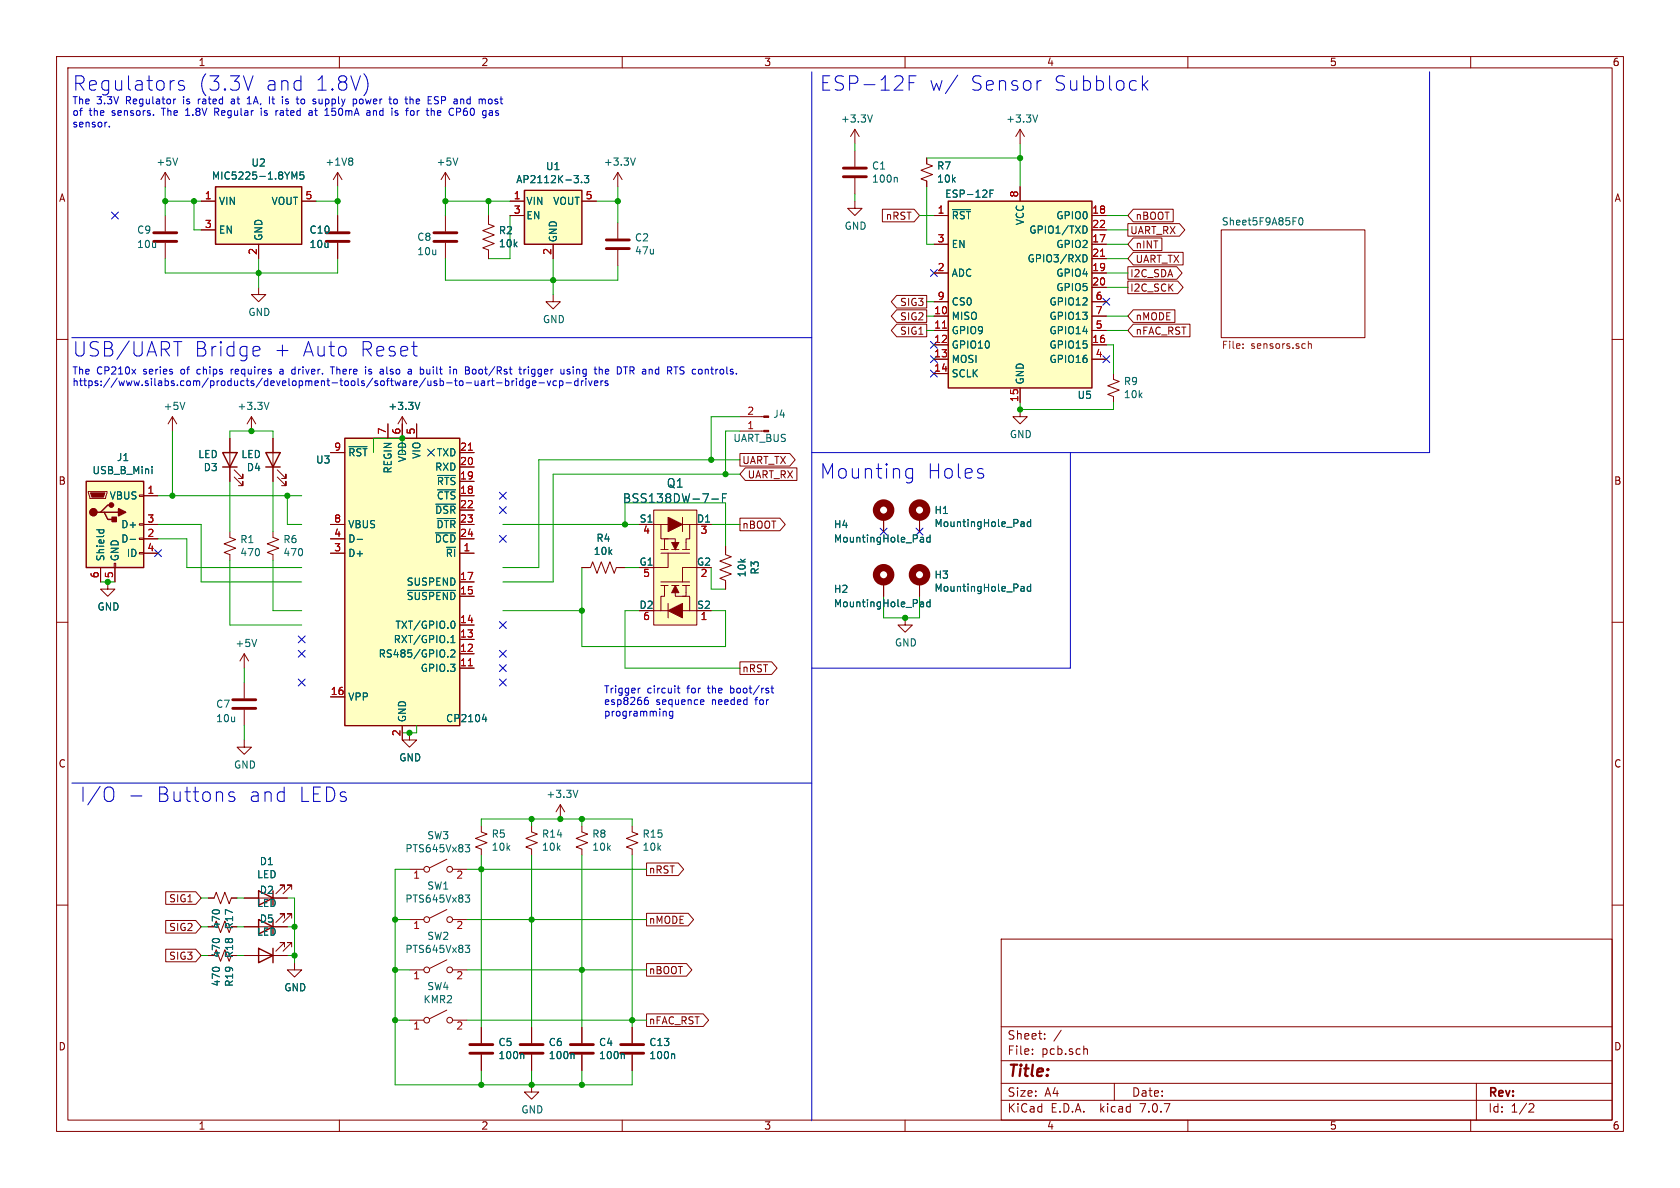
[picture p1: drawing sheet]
EESchema Schematic File Version 4
EELAYER 30 0
EELAYER END
$Descr A4 11693 8268
encoding utf-8
Sheet 1 2
Title ""
Date ""
Rev ""
Comp ""
Comment1 ""
Comment2 ""
Comment3 ""
Comment4 ""
$EndDescr
$Comp
L power:+5V #PWR0112
U 1 1
P 3100 1300
F 0 "#PWR0112" H 3100 1150 50  0001 C CNN
F 1 "+5V" H 3115 1473 50  0000 C CNN
F 2 "" H 3100 1300 50  0001 C CNN
F 3 "" H 3100 1300 50  0001 C CNN
	1    3100 1300
	1    0    0    -1  
$EndComp
Wire Notes Line
	500  2350 5650 2350
Text Notes 500  650  0    100  ~ 0
Regulators (3.3V and 1.8V) 
$Comp
L Interface_USB:CP2104 U3
U 1 1
P 2800 4050
F 0 "U3" H 2250 4900 50  0000 C CNN
F 1 "CP2104" H 3250 3100 50  0000 C CNN
F 2 "Package_DFN_QFN:QFN-24-1EP_4x4mm_P0.5mm_EP2.6x2.6mm" H 2950 3100 50  0001 L CNN
F 3 "https://www.silabs.com/documents/public/data-sheets/cp2104.pdf" H 2250 5300 50  0001 C CNN
	1    2800 4050
	1    0    0    -1  
$EndComp
Wire Wire Line
	2600 3150 2600 3050
Wire Wire Line
	2600 3050 2800 3050
Wire Wire Line
	2800 3150 2800 3050
Connection ~ 2800 3050
$Comp
L power:+3.3V #PWR0115
U 1 1
P 2800 3000
F 0 "#PWR0115" H 2800 2850 50  0001 C CNN
F 1 "+3.3V" H 2815 3173 50  0000 C CNN
F 2 "" H 2800 3000 50  0001 C CNN
F 3 "" H 2800 3000 50  0001 C CNN
	1    2800 3000
	1    0    0    -1  
$EndComp
Wire Wire Line
	2800 3050 2800 3000
$Comp
L power:GND #PWR0116
U 1 1
P 2850 5100
F 0 "#PWR0116" H 2850 4850 50  0001 C CNN
F 1 "GND" H 2855 4927 50  0000 C CNN
F 2 "" H 2850 5100 50  0001 C CNN
F 3 "" H 2850 5100 50  0001 C CNN
	1    2850 5100
	1    0    0    -1  
$EndComp
Wire Wire Line
	2800 5050 2800 5100
Wire Wire Line
	2800 5100 2850 5100
Wire Wire Line
	2900 5050 2900 5100
Wire Wire Line
	2900 5100 2850 5100
Connection ~ 2850 5100
Wire Wire Line
	700  4050 750  4050
$Comp
L power:GND #PWR0117
U 1 1
P 750 4050
F 0 "#PWR0117" H 750 3800 50  0001 C CNN
F 1 "GND" H 755 3877 50  0000 C CNN
F 2 "" H 750 4050 50  0001 C CNN
F 3 "" H 750 4050 50  0001 C CNN
	1    750  4050
	1    0    0    -1  
$EndComp
Text Notes 500  2500 0    100  ~ 0
USB/UART Bridge + Auto Reset
Text Notes 500  2700 0    50   ~ 0
The CP210x series of chips requires a driver. There is also a built in Boot/Rst trigger using the DTR and RTS controls.\nhttps://www.silabs.com/products/development-tools/software/usb-to-uart-bridge-vcp-drivers
Text GLabel 5150 3650 2    50   Output ~ 0
nBOOT
Text GLabel 5150 4650 2    50   Output ~ 0
nRST
Connection ~ 750  4050
Wire Wire Line
	750  4050 800  4050
$Comp
L RF_Module:ESP-12F U5
U 1 1
P 7100 2100
F 0 "U5" H 7550 1450 50  0000 C CNN
F 1 "ESP-12F" H 6750 2850 50  0000 C CNN
F 2 "RF_Module:ESP-12E" H 7100 2100 50  0001 C CNN
F 3 "http://wiki.ai-thinker.com/_media/esp8266/esp8266_series_modules_user_manual_v1.1.pdf" H 6750 2200 50  0001 C CNN
	1    7100 2100
	1    0    0    -1  
$EndComp
Text GLabel 7850 1600 2    50   Output ~ 0
UART_RX
Text GLabel 7850 1800 2    50   Input ~ 0
UART_TX
Wire Wire Line
	7700 1800 7850 1800
Wire Wire Line
	7700 1600 7850 1600
$Comp
L power:GND #PWR0124
U 1 1
P 7100 2850
F 0 "#PWR0124" H 7100 2600 50  0001 C CNN
F 1 "GND" H 7105 2677 50  0000 C CNN
F 2 "" H 7100 2850 50  0001 C CNN
F 3 "" H 7100 2850 50  0001 C CNN
	1    7100 2850
	1    0    0    -1  
$EndComp
Wire Wire Line
	7100 2850 7100 2800
$Comp
L power:+3.3V #PWR0125
U 1 1
P 7100 1000
F 0 "#PWR0125" H 7100 850 50  0001 C CNN
F 1 "+3.3V" H 7115 1173 50  0000 C CNN
F 2 "" H 7100 1000 50  0001 C CNN
F 3 "" H 7100 1000 50  0001 C CNN
	1    7100 1000
	1    0    0    -1  
$EndComp
Wire Wire Line
	7100 1300 7100 1100
Text GLabel 6400 1500 0    50   Input ~ 0
nRST
Wire Wire Line
	6450 1700 6500 1700
Wire Wire Line
	7700 2400 7750 2400
Text GLabel 7850 2000 2    50   Output ~ 0
I2C_SCK
Text GLabel 7850 1900 2    50   Output ~ 0
I2C_SDA
Wire Wire Line
	7700 1900 7850 1900
Wire Wire Line
	7700 2000 7850 2000
NoConn ~ 3500 4350
NoConn ~ 3500 4550
NoConn ~ 3500 4650
NoConn ~ 3500 4750
NoConn ~ 2100 4750
NoConn ~ 2100 4550
NoConn ~ 2100 4450
NoConn ~ 3500 3750
NoConn ~ 3500 3550
NoConn ~ 3500 3450
NoConn ~ 6500 2400
Wire Notes Line
	5650 500  5650 7800
$Comp
L Device:R_US R2
U 1 1
P 3400 1650
F 0 "R2" H 3468 1696 50  0000 L CNN
F 1 "10k" H 3468 1605 50  0000 L CNN
F 2 "Resistor_SMD:R_0603_1608Metric" V 3440 1640 50  0001 C CNN
F 3 "~" H 3400 1650 50  0001 C CNN
	1    3400 1650
	1    0    0    -1  
$EndComp
$Comp
L Device:R_US R3
U 1 1
P 5050 3950
F 0 "R3" V 4845 3950 50  0000 C CNN
F 1 "10k" V 4936 3950 50  0000 C CNN
F 2 "Resistor_SMD:R_0603_1608Metric" V 5090 3940 50  0001 C CNN
F 3 "~" H 5050 3950 50  0001 C CNN
	1    5050 3950
	-1   0    0    1   
$EndComp
$Comp
L Device:R_US R4
U 1 1
P 4200 3950
F 0 "R4" V 3995 3950 50  0000 C CNN
F 1 "10k" V 4086 3950 50  0000 C CNN
F 2 "Resistor_SMD:R_0603_1608Metric" V 4240 3940 50  0001 C CNN
F 3 "~" H 4200 3950 50  0001 C CNN
	1    4200 3950
	0    1    1    0   
$EndComp
$Comp
L Switch:SW_SPST SW2
U 1 1
P 3050 6750
F 0 "SW2" H 3050 6985 50  0000 C CNN
F 1 "PTS645Vx83" H 3050 6894 50  0000 C CNN
F 2 "Button_Switch_THT:SW_Tactile_SPST_Angled_PTS645Vx58-2LFS" H 3050 6750 50  0001 C CNN
F 3 "~" H 3050 6750 50  0001 C CNN
	1    3050 6750
	1    0    0    -1  
$EndComp
Text GLabel 4500 6050 2    50   Output ~ 0
nRST
Wire Wire Line
	4500 6050 3350 6050
$Comp
L power:GND #PWR0108
U 1 1
P 3850 2050
F 0 "#PWR0108" H 3850 1800 50  0001 C CNN
F 1 "GND" H 3855 1877 50  0000 C CNN
F 2 "" H 3850 2050 50  0001 C CNN
F 3 "" H 3850 2050 50  0001 C CNN
	1    3850 2050
	1    0    0    -1  
$EndComp
Wire Wire Line
	2750 6050 2850 6050
$Comp
L Regulator_Linear:MIC5504-1.8YM5 U2
U 1 1
P 1800 1500
F 0 "U2" H 1800 1867 50  0000 C CNN
F 1 "MIC5225-1.8YM5" H 1800 1776 50  0000 C CNN
F 2 "Package_TO_SOT_SMD:SOT-23-5" H 1800 1100 50  0001 C CNN
F 3 "http://ww1.microchip.com/downloads/en/DeviceDoc/MIC550X.pdf" H 1550 1750 50  0001 C CNN
	1    1800 1500
	1    0    0    -1  
$EndComp
Wire Wire Line
	1400 1400 1350 1400
Wire Wire Line
	1400 1600 1350 1600
Wire Wire Line
	1350 1600 1350 1400
$Comp
L Device:C C8
U 1 1
P 3100 1650
F 0 "C8" H 2900 1650 50  0000 L CNN
F 1 "10u" H 2900 1550 50  0000 L CNN
F 2 "Capacitor_SMD:C_0603_1608Metric" H 3138 1500 50  0001 C CNN
F 3 "~" H 3100 1650 50  0001 C CNN
	1    3100 1650
	1    0    0    -1  
$EndComp
$Comp
L power:GND #PWR0103
U 1 1
P 1800 2000
F 0 "#PWR0103" H 1800 1750 50  0001 C CNN
F 1 "GND" H 1805 1827 50  0000 C CNN
F 2 "" H 1800 2000 50  0001 C CNN
F 3 "" H 1800 2000 50  0001 C CNN
	1    1800 2000
	1    0    0    -1  
$EndComp
$Comp
L Device:C C10
U 1 1
P 2350 1650
F 0 "C10" H 2150 1700 50  0000 L CNN
F 1 "10u" H 2150 1600 50  0000 L CNN
F 2 "Capacitor_SMD:C_0603_1608Metric" H 2388 1500 50  0001 C CNN
F 3 "~" H 2350 1650 50  0001 C CNN
	1    2350 1650
	1    0    0    -1  
$EndComp
Wire Wire Line
	1150 1800 1150 1900
Wire Wire Line
	1150 1900 1800 1900
Wire Wire Line
	2350 1900 2350 1800
Connection ~ 1800 1900
Wire Wire Line
	1800 1900 2350 1900
Wire Wire Line
	1800 2000 1800 1900
Wire Wire Line
	1150 1500 1150 1400
$Comp
L power:+1V8 #PWR0104
U 1 1
P 2350 1300
F 0 "#PWR0104" H 2350 1150 50  0001 C CNN
F 1 "+1V8" H 2365 1473 50  0000 C CNN
F 2 "" H 2350 1300 50  0001 C CNN
F 3 "" H 2350 1300 50  0001 C CNN
	1    2350 1300
	1    0    0    -1  
$EndComp
Wire Wire Line
	2350 1500 2350 1400
Wire Wire Line
	1350 1400 1150 1400
Connection ~ 1350 1400
Connection ~ 1150 1400
Wire Wire Line
	1150 1400 1150 1300
Wire Wire Line
	2200 1400 2350 1400
Connection ~ 2350 1400
Wire Wire Line
	2350 1400 2350 1300
Text Notes 500  900  0    50   ~ 0
The 3.3V Regulator is rated at 1A, It is to supply power to the ESP and most\nof the sensors. The 1.8V Regular is rated at 150mA and is for the CP60 gas\nsensor.
Wire Wire Line
	5150 3650 4950 3650
Text Notes 4200 5000 0    50   ~ 0
Trigger circuit for the boot/rst \nesp8266 sequence needed for \nprogramming
$Comp
L Switch:SW_SPST SW3
U 1 1
P 3050 6050
F 0 "SW3" H 3050 6285 50  0000 C CNN
F 1 "PTS645Vx83" H 3050 6194 50  0000 C CNN
F 2 "Button_Switch_THT:SW_Tactile_SPST_Angled_PTS645Vx58-2LFS" H 3050 6050 50  0001 C CNN
F 3 "~" H 3050 6050 50  0001 C CNN
	1    3050 6050
	1    0    0    -1  
$EndComp
Text GLabel 4500 6400 2    50   Output ~ 0
nMODE
Wire Wire Line
	2750 6400 2850 6400
Wire Wire Line
	2750 6050 2750 6400
Connection ~ 2750 6400
NoConn ~ 6500 1900
NoConn ~ 6400 3700
$Comp
L Mechanical:MountingHole_Pad H1
U 1 1
P 6400 3600
F 0 "H1" H 6500 3649 50  0000 L CNN
F 1 "MountingHole_Pad" H 6500 3558 50  0000 L CNN
F 2 "MountingHole:MountingHole_2.2mm_M2" H 6400 3600 50  0001 C CNN
F 3 "~" H 6400 3600 50  0001 C CNN
	1    6400 3600
	1    0    0    -1  
$EndComp
NoConn ~ 6150 3700
$Comp
L Mechanical:MountingHole_Pad H4
U 1 1
P 6150 3600
F 0 "H4" H 5800 3550 50  0000 L CNN
F 1 "MountingHole_Pad" H 5800 3450 50  0000 L CNN
F 2 "MountingHole:MountingHole_2.2mm_M2" H 6150 3600 50  0001 C CNN
F 3 "~" H 6150 3600 50  0001 C CNN
	1    6150 3600
	1    0    0    -1  
$EndComp
Wire Wire Line
	4500 6400 3700 6400
$Comp
L Device:C C5
U 1 1
P 3350 7300
F 0 "C5" H 3465 7346 50  0000 L CNN
F 1 "100n" H 3465 7255 50  0000 L CNN
F 2 "Capacitor_SMD:C_0603_1608Metric" H 3388 7150 50  0001 C CNN
F 3 "~" H 3350 7300 50  0001 C CNN
	1    3350 7300
	1    0    0    -1  
$EndComp
$Comp
L Device:C C6
U 1 1
P 3700 7300
F 0 "C6" H 3815 7346 50  0000 L CNN
F 1 "100n" H 3815 7255 50  0000 L CNN
F 2 "Capacitor_SMD:C_0603_1608Metric" H 3738 7150 50  0001 C CNN
F 3 "~" H 3700 7300 50  0001 C CNN
	1    3700 7300
	1    0    0    -1  
$EndComp
Connection ~ 3350 6050
Wire Wire Line
	3350 6050 3250 6050
Connection ~ 3700 6400
Wire Wire Line
	3700 6400 3250 6400
Wire Wire Line
	3350 7450 3350 7550
Wire Wire Line
	3350 7550 3700 7550
Wire Wire Line
	3700 7550 3700 7450
$Comp
L power:GND #PWR0134
U 1 1
P 3700 7550
F 0 "#PWR0134" H 3700 7300 50  0001 C CNN
F 1 "GND" H 3705 7377 50  0000 C CNN
F 2 "" H 3700 7550 50  0001 C CNN
F 3 "" H 3700 7550 50  0001 C CNN
	1    3700 7550
	1    0    0    -1  
$EndComp
Connection ~ 3700 7550
$Comp
L Mechanical:MountingHole_Pad H3
U 1 1
P 6400 4050
F 0 "H3" H 6500 4099 50  0000 L CNN
F 1 "MountingHole_Pad" H 6500 4008 50  0000 L CNN
F 2 "MountingHole:MountingHole_2.2mm_M2_ISO14580_Pad" H 6400 4050 50  0001 C CNN
F 3 "~" H 6400 4050 50  0001 C CNN
	1    6400 4050
	1    0    0    -1  
$EndComp
$Comp
L Mechanical:MountingHole_Pad H2
U 1 1
P 6150 4050
F 0 "H2" H 5800 4000 50  0000 L CNN
F 1 "MountingHole_Pad" H 5800 3900 50  0000 L CNN
F 2 "MountingHole:MountingHole_2.2mm_M2_ISO14580_Pad" H 6150 4050 50  0001 C CNN
F 3 "~" H 6150 4050 50  0001 C CNN
	1    6150 4050
	1    0    0    -1  
$EndComp
$Comp
L power:GND #PWR0135
U 1 1
P 6300 4300
F 0 "#PWR0135" H 6300 4050 50  0001 C CNN
F 1 "GND" H 6305 4127 50  0000 C CNN
F 2 "" H 6300 4300 50  0001 C CNN
F 3 "" H 6300 4300 50  0001 C CNN
	1    6300 4300
	1    0    0    -1  
$EndComp
Wire Wire Line
	6400 4150 6400 4300
Wire Wire Line
	6400 4300 6300 4300
Wire Wire Line
	6150 4300 6150 4150
Connection ~ 6300 4300
Wire Wire Line
	6300 4300 6150 4300
Wire Wire Line
	3850 1800 3850 1950
Wire Wire Line
	3400 1800 3550 1800
Wire Wire Line
	3550 1800 3550 1500
Wire Wire Line
	3400 1500 3400 1400
Wire Wire Line
	3400 1400 3550 1400
Wire Wire Line
	3100 1500 3100 1400
Wire Wire Line
	3100 1400 3400 1400
Connection ~ 3400 1400
Connection ~ 3100 1400
Connection ~ 3850 1950
Wire Wire Line
	3850 1950 3850 2050
Wire Wire Line
	3100 1800 3100 1950
Wire Wire Line
	3100 1950 3850 1950
Wire Wire Line
	3100 1400 3100 1300
Wire Wire Line
	1800 1800 1800 1900
$Comp
L Connector:USB_B_Mini J1
U 1 1
P 800 3650
F 0 "J1" H 857 4117 50  0000 C CNN
F 1 "USB_B_Mini" H 857 4026 50  0000 C CNN
F 2 "Connector_USB:USB_Micro-B_Molex-105017-0001" H 950 3600 50  0001 C CNN
F 3 "~" H 950 3600 50  0001 C CNN
	1    800  3650
	1    0    0    -1  
$EndComp
NoConn ~ 1100 3850
Wire Wire Line
	1100 3750 1300 3750
Wire Wire Line
	1100 3650 1400 3650
Wire Wire Line
	1300 3750 1300 3950
Wire Wire Line
	1400 3650 1400 4050
Wire Wire Line
	1300 3950 2100 3950
Wire Wire Line
	2000 3650 2000 3450
Wire Wire Line
	2000 3650 2100 3650
Connection ~ 2000 3450
Wire Wire Line
	2000 3450 2100 3450
Text GLabel 5150 3300 2    50   Input ~ 0
UART_RX
Text GLabel 5150 3200 2    50   Output ~ 0
UART_TX
Wire Wire Line
	3750 3950 3750 3200
Wire Wire Line
	3500 3950 3750 3950
Wire Wire Line
	3850 4050 3850 3300
Wire Wire Line
	3500 4050 3850 4050
Wire Wire Line
	4950 4250 5050 4250
Wire Wire Line
	4350 3950 4450 3950
Wire Wire Line
	4950 3950 4950 4100
Wire Wire Line
	4950 4100 5050 4100
Wire Wire Line
	5050 3500 4350 3500
Wire Wire Line
	4350 3500 4350 3650
Connection ~ 4350 3650
Wire Wire Line
	4350 3650 4450 3650
Wire Wire Line
	5050 3500 5050 3800
Wire Wire Line
	4050 4250 4050 4500
Wire Wire Line
	4050 4500 5050 4500
Wire Wire Line
	5050 4500 5050 4250
Wire Wire Line
	4450 4250 4350 4250
Wire Wire Line
	4350 4250 4350 4650
Wire Wire Line
	4350 4650 5150 4650
Wire Wire Line
	4050 4250 4050 3950
Connection ~ 4050 4250
$Comp
L Switch:SW_SPST SW1
U 1 1
P 3050 6400
F 0 "SW1" H 3050 6635 50  0000 C CNN
F 1 "PTS645Vx83" H 3050 6544 50  0000 C CNN
F 2 "Button_Switch_THT:SW_Tactile_SPST_Angled_PTS645Vx58-2LFS" H 3050 6400 50  0001 C CNN
F 3 "~" H 3050 6400 50  0001 C CNN
	1    3050 6400
	1    0    0    -1  
$EndComp
Wire Wire Line
	2850 6750 2750 6750
Connection ~ 2750 6750
Wire Wire Line
	2750 6750 2750 6400
Wire Wire Line
	3250 6750 4050 6750
Text GLabel 4500 6750 2    50   Output ~ 0
nBOOT
Text GLabel 7850 1500 2    50   Input ~ 0
nBOOT
$Comp
L Device:C C4
U 1 1
P 4050 7300
F 0 "C4" H 4165 7346 50  0000 L CNN
F 1 "100n" H 4165 7255 50  0000 L CNN
F 2 "Capacitor_SMD:C_0603_1608Metric" H 4088 7150 50  0001 C CNN
F 3 "~" H 4050 7300 50  0001 C CNN
	1    4050 7300
	1    0    0    -1  
$EndComp
Wire Wire Line
	3700 7550 4050 7550
Wire Wire Line
	4050 7550 4050 7450
Wire Wire Line
	4050 7150 4050 6750
Connection ~ 4050 6750
Wire Wire Line
	4050 6750 4500 6750
Wire Wire Line
	3700 6400 3700 7150
Wire Wire Line
	3350 6050 3350 7150
Wire Wire Line
	2750 7550 3350 7550
Wire Wire Line
	2750 6750 2750 7100
Connection ~ 3350 7550
$Sheet
S 8500 1600 1000 750 
U 5F9A85F1
F0 "Sheet5F9A85F0" 50
F1 "sensors.sch" 50
$EndSheet
Text Notes 550  5600 0    100  ~ 0
I/O - Buttons and LEDs
Text GLabel 7850 2200 2    50   Input ~ 0
nMODE
NoConn ~ 3000 3150
Text GLabel 7850 1700 2    50   Input ~ 0
nINT
$Comp
L dk_Transistors-FETs-MOSFETs-Arrays:BSS138DW-7-F Q1
U 1 1
P 4750 3850
F 0 "Q1" H 4700 4337 60  0000 C CNN
F 1 "BSS138DW-7-F" H 4700 4231 60  0000 C CNN
F 2 "digikey-footprints:SOT-363" H 4950 4050 60  0001 L CNN
F 3 "https://www.diodes.com/assets/Datasheets/ds30203.pdf" V 4950 4150 60  0001 L CNN
F 4 "BSS138DW-FDICT-ND" H 4950 4250 60  0001 L CNN "Digi-Key_PN"
F 5 "BSS138DW-7-F" H 4950 4350 60  0001 L CNN "MPN"
F 6 "Discrete Semiconductor Products" H 4950 4450 60  0001 L CNN "Category"
F 7 "Transistors - FETs, MOSFETs - Arrays" H 4950 4550 60  0001 L CNN "Family"
F 8 "https://www.diodes.com/assets/Datasheets/ds30203.pdf" H 4950 4650 60  0001 L CNN "DK_Datasheet_Link"
F 9 "/product-detail/en/diodes-incorporated/BSS138DW-7-F/BSS138DW-FDICT-ND/808541" H 4950 4750 60  0001 L CNN "DK_Detail_Page"
F 10 "MOSFET 2N-CH 50V 0.2A SC70-6" H 4950 4850 60  0001 L CNN "Description"
F 11 "Diodes Incorporated" H 4950 4950 60  0001 L CNN "Manufacturer"
F 12 "Active" H 4950 5050 60  0001 L CNN "Status"
	1    4750 3850
	1    0    0    -1  
$EndComp
$Comp
L Device:R_Small_US R6
U 1 1
P 1900 3800
F 0 "R6" H 1968 3846 50  0000 L CNN
F 1 "470" H 1968 3755 50  0000 L CNN
F 2 "Resistor_SMD:R_0603_1608Metric" H 1900 3800 50  0001 C CNN
F 3 "~" H 1900 3800 50  0001 C CNN
	1    1900 3800
	1    0    0    -1  
$EndComp
$Comp
L Device:R_Small_US R1
U 1 1
P 1600 3800
F 0 "R1" H 1668 3846 50  0000 L CNN
F 1 "470" H 1668 3755 50  0000 L CNN
F 2 "Resistor_SMD:R_0603_1608Metric" H 1600 3800 50  0001 C CNN
F 3 "~" H 1600 3800 50  0001 C CNN
	1    1600 3800
	1    0    0    -1  
$EndComp
$Comp
L Device:LED D4
U 1 1
P 1900 3200
F 0 "D4" V 1847 3280 50  0000 L CNN
F 1 "LED" V 1938 3280 50  0000 L CNN
F 2 "LED_SMD:LED_0603_1608Metric" H 1900 3200 50  0001 C CNN
F 3 "~" H 1900 3200 50  0001 C CNN
	1    1900 3200
	0    -1   -1   0   
$EndComp
$Comp
L Device:LED D3
U 1 1
P 1600 3200
F 0 "D3" V 1547 3280 50  0000 L CNN
F 1 "LED" V 1638 3280 50  0000 L CNN
F 2 "LED_SMD:LED_0603_1608Metric" H 1600 3200 50  0001 C CNN
F 3 "~" H 1600 3200 50  0001 C CNN
	1    1600 3200
	0    -1   -1   0   
$EndComp
Wire Wire Line
	2100 4250 1900 4250
Wire Wire Line
	1900 4250 1900 3900
Wire Wire Line
	2100 4350 1600 4350
Wire Wire Line
	1600 4350 1600 3900
Wire Wire Line
	1600 3350 1600 3700
Wire Wire Line
	1900 3700 1900 3350
Wire Wire Line
	1600 3050 1600 3000
Wire Wire Line
	1600 3000 1750 3000
Wire Wire Line
	1900 3000 1900 3050
$Comp
L power:+3.3V #PWR0131
U 1 1
P 1750 3000
F 0 "#PWR0131" H 1750 2850 50  0001 C CNN
F 1 "+3.3V" H 1765 3173 50  0000 C CNN
F 2 "" H 1750 3000 50  0001 C CNN
F 3 "" H 1750 3000 50  0001 C CNN
	1    1750 3000
	1    0    0    -1  
$EndComp
Connection ~ 1750 3000
Wire Wire Line
	1750 3000 1900 3000
$Comp
L power:GND #PWR0136
U 1 1
P 1700 5150
F 0 "#PWR0136" H 1700 4900 50  0001 C CNN
F 1 "GND" H 1705 4977 50  0000 C CNN
F 2 "" H 1700 5150 50  0001 C CNN
F 3 "" H 1700 5150 50  0001 C CNN
	1    1700 5150
	1    0    0    -1  
$EndComp
$Comp
L power:+5V #PWR0137
U 1 1
P 1700 4650
F 0 "#PWR0137" H 1700 4500 50  0001 C CNN
F 1 "+5V" H 1715 4823 50  0000 C CNN
F 2 "" H 1700 4650 50  0001 C CNN
F 3 "" H 1700 4650 50  0001 C CNN
	1    1700 4650
	1    0    0    -1  
$EndComp
Wire Wire Line
	1700 4650 1700 4750
Wire Wire Line
	1700 5050 1700 5150
$Comp
L power:+5V #PWR0106
U 1 1
P 1200 3000
F 0 "#PWR0106" H 1200 2850 50  0001 C CNN
F 1 "+5V" H 1215 3173 50  0000 C CNN
F 2 "" H 1200 3000 50  0001 C CNN
F 3 "" H 1200 3000 50  0001 C CNN
	1    1200 3000
	1    0    0    -1  
$EndComp
Wire Wire Line
	1200 3450 2000 3450
Wire Wire Line
	1100 3450 1200 3450
Connection ~ 1200 3450
Wire Wire Line
	1200 3000 1200 3450
Wire Wire Line
	1400 4050 2100 4050
$Comp
L Device:C C7
U 1 1
P 1700 4900
F 0 "C7" H 1500 4900 50  0000 L CNN
F 1 "10u" H 1500 4800 50  0000 L CNN
F 2 "Capacitor_SMD:C_0603_1608Metric" H 1738 4750 50  0001 C CNN
F 3 "~" H 1700 4900 50  0001 C CNN
	1    1700 4900
	1    0    0    -1  
$EndComp
$Comp
L Device:C C1
U 1 1
P 5950 1200
F 0 "C1" H 6065 1246 50  0000 L CNN
F 1 "100n" H 6065 1155 50  0000 L CNN
F 2 "Capacitor_SMD:C_0603_1608Metric" H 5988 1050 50  0001 C CNN
F 3 "~" H 5950 1200 50  0001 C CNN
	1    5950 1200
	1    0    0    -1  
$EndComp
$Comp
L power:GND #PWR0133
U 1 1
P 5950 1400
F 0 "#PWR0133" H 5950 1150 50  0001 C CNN
F 1 "GND" H 5955 1227 50  0000 C CNN
F 2 "" H 5950 1400 50  0001 C CNN
F 3 "" H 5950 1400 50  0001 C CNN
	1    5950 1400
	1    0    0    -1  
$EndComp
$Comp
L power:+3.3V #PWR0138
U 1 1
P 5950 1000
F 0 "#PWR0138" H 5950 850 50  0001 C CNN
F 1 "+3.3V" H 5965 1173 50  0000 C CNN
F 2 "" H 5950 1000 50  0001 C CNN
F 3 "" H 5950 1000 50  0001 C CNN
	1    5950 1000
	1    0    0    -1  
$EndComp
Wire Wire Line
	5950 1050 5950 1000
Wire Wire Line
	5950 1350 5950 1400
$Comp
L Device:R_Small_US R5
U 1 1
P 3350 5850
F 0 "R5" H 3418 5896 50  0000 L CNN
F 1 "10k" H 3418 5805 50  0000 L CNN
F 2 "Resistor_SMD:R_0603_1608Metric" H 3350 5850 50  0001 C CNN
F 3 "~" H 3350 5850 50  0001 C CNN
	1    3350 5850
	1    0    0    -1  
$EndComp
$Comp
L Device:R_Small_US R7
U 1 1
P 6450 1200
F 0 "R7" H 6518 1246 50  0000 L CNN
F 1 "10k" H 6518 1155 50  0000 L CNN
F 2 "Resistor_SMD:R_0603_1608Metric" H 6450 1200 50  0001 C CNN
F 3 "~" H 6450 1200 50  0001 C CNN
	1    6450 1200
	1    0    0    -1  
$EndComp
$Comp
L Device:R_Small_US R8
U 1 1
P 4050 5850
F 0 "R8" H 4118 5896 50  0000 L CNN
F 1 "10k" H 4118 5805 50  0000 L CNN
F 2 "Resistor_SMD:R_0603_1608Metric" H 4050 5850 50  0001 C CNN
F 3 "~" H 4050 5850 50  0001 C CNN
	1    4050 5850
	1    0    0    -1  
$EndComp
$Comp
L Device:R_Small_US R9
U 1 1
P 7750 2700
F 0 "R9" H 7818 2746 50  0000 L CNN
F 1 "10k" H 7818 2655 50  0000 L CNN
F 2 "Resistor_SMD:R_0603_1608Metric" H 7750 2700 50  0001 C CNN
F 3 "~" H 7750 2700 50  0001 C CNN
	1    7750 2700
	1    0    0    -1  
$EndComp
Wire Wire Line
	7750 2400 7750 2600
Wire Wire Line
	6450 1300 6450 1700
Wire Wire Line
	7700 2200 7850 2200
NoConn ~ 800  1500
$Comp
L power:+5V #PWR0102
U 1 1
P 1150 1300
F 0 "#PWR0102" H 1150 1150 50  0001 C CNN
F 1 "+5V" H 1165 1473 50  0000 C CNN
F 2 "" H 1150 1300 50  0001 C CNN
F 3 "" H 1150 1300 50  0001 C CNN
	1    1150 1300
	1    0    0    -1  
$EndComp
$Comp
L Device:C C9
U 1 1
P 1150 1650
F 0 "C9" H 950 1700 50  0000 L CNN
F 1 "10u" H 950 1600 50  0000 L CNN
F 2 "Capacitor_SMD:C_0603_1608Metric" H 1188 1500 50  0001 C CNN
F 3 "~" H 1150 1650 50  0001 C CNN
	1    1150 1650
	1    0    0    -1  
$EndComp
Wire Wire Line
	3850 3300 5050 3300
$Comp
L Switch:SW_SPST SW4
U 1 1
P 3050 7100
F 0 "SW4" H 3050 7335 50  0000 C CNN
F 1 "KMR2" H 3050 7244 50  0000 C CNN
F 2 "Button_Switch_SMD:SW_Push_1P1T_NO_CK_KMR2" H 3050 7100 50  0001 C CNN
F 3 "~" H 3050 7100 50  0001 C CNN
	1    3050 7100
	1    0    0    -1  
$EndComp
Wire Wire Line
	2850 7100 2750 7100
Connection ~ 2750 7100
Wire Wire Line
	2750 7100 2750 7550
Text GLabel 4500 7100 2    50   Output ~ 0
nFAC_RST
Wire Wire Line
	3250 7100 4400 7100
$Comp
L Device:R_Small_US R14
U 1 1
P 3700 5850
F 0 "R14" H 3768 5896 50  0000 L CNN
F 1 "10k" H 3768 5805 50  0000 L CNN
F 2 "Resistor_SMD:R_0603_1608Metric" H 3700 5850 50  0001 C CNN
F 3 "~" H 3700 5850 50  0001 C CNN
	1    3700 5850
	1    0    0    -1  
$EndComp
Wire Wire Line
	3350 6050 3350 5950
Wire Wire Line
	4050 6750 4050 5950
$Comp
L Device:R_Small_US R15
U 1 1
P 4400 5850
F 0 "R15" H 4468 5896 50  0000 L CNN
F 1 "10k" H 4468 5805 50  0000 L CNN
F 2 "Resistor_SMD:R_0603_1608Metric" H 4400 5850 50  0001 C CNN
F 3 "~" H 4400 5850 50  0001 C CNN
	1    4400 5850
	1    0    0    -1  
$EndComp
$Comp
L Device:C C13
U 1 1
P 4400 7300
F 0 "C13" H 4515 7346 50  0000 L CNN
F 1 "100n" H 4515 7255 50  0000 L CNN
F 2 "Capacitor_SMD:C_0603_1608Metric" H 4438 7150 50  0001 C CNN
F 3 "~" H 4400 7300 50  0001 C CNN
	1    4400 7300
	1    0    0    -1  
$EndComp
Wire Wire Line
	4400 7150 4400 7100
Connection ~ 4400 7100
Wire Wire Line
	4400 7100 4500 7100
Wire Wire Line
	4400 7100 4400 5950
Wire Wire Line
	3700 6400 3700 5950
Wire Wire Line
	3350 5750 3350 5700
Wire Wire Line
	3350 5700 3700 5700
Wire Wire Line
	4400 5700 4400 5750
Wire Wire Line
	4050 5750 4050 5700
Connection ~ 4050 5700
Wire Wire Line
	4050 5700 4400 5700
Wire Wire Line
	3700 5750 3700 5700
Connection ~ 3700 5700
Wire Wire Line
	3700 5700 3900 5700
Wire Wire Line
	4050 7550 4400 7550
Wire Wire Line
	4400 7550 4400 7450
Connection ~ 4050 7550
$Comp
L power:+3.3V #PWR0145
U 1 1
P 3900 5700
F 0 "#PWR0145" H 3900 5550 50  0001 C CNN
F 1 "+3.3V" H 3915 5873 50  0000 C CNN
F 2 "" H 3900 5700 50  0001 C CNN
F 3 "" H 3900 5700 50  0001 C CNN
	1    3900 5700
	1    0    0    -1  
$EndComp
Connection ~ 3900 5700
Wire Wire Line
	3900 5700 4050 5700
Wire Wire Line
	6400 1500 6500 1500
Wire Wire Line
	7700 1500 7850 1500
Wire Wire Line
	6450 1100 7100 1100
Connection ~ 7100 1100
Wire Wire Line
	7100 1100 7100 1000
Wire Wire Line
	7100 2850 7750 2850
Connection ~ 7100 2850
Wire Wire Line
	7750 2800 7750 2850
NoConn ~ 6500 2500
Text GLabel 7850 2300 2    50   Input ~ 0
nFAC_RST
Wire Wire Line
	7850 2300 7700 2300
Text Notes 5700 650  0    100  ~ 0
ESP-12F w/ Sensor Subblock
Wire Notes Line
	5650 3150 9950 3150
Wire Notes Line
	9950 3150 9950 500 
Text Notes 5700 3350 0    100  ~ 0
Mounting Holes
Wire Notes Line
	5650 4650 7450 4650
Wire Notes Line
	7450 4650 7450 3150
Wire Notes Line
	500  5450 5650 5450
Wire Wire Line
	3750 3200 4950 3200
$Comp
L Connector:Conn_01x02_Male J4
U 1 1
P 5350 3000
F 0 "J4" H 5322 2882 50  0000 R CNN
F 1 "UART_BUS" H 5600 3050 50  0000 R CNN
F 2 "Connector_PinHeader_2.54mm:PinHeader_1x02_P2.54mm_Vertical" H 5350 3000 50  0001 C CNN
F 3 "~" H 5350 3000 50  0001 C CNN
	1    5350 3000
	-1   0    0    1   
$EndComp
Wire Wire Line
	5050 3300 5050 3000
Wire Wire Line
	5050 3000 5150 3000
Connection ~ 5050 3300
Wire Wire Line
	5050 3300 5150 3300
Wire Wire Line
	4950 3200 4950 2900
Wire Wire Line
	4950 2900 5150 2900
Connection ~ 4950 3200
Wire Wire Line
	4950 3200 5150 3200
Wire Wire Line
	3500 4250 4050 4250
Wire Wire Line
	3500 3650 4350 3650
Wire Wire Line
	7700 1700 7850 1700
NoConn ~ 7700 2500
NoConn ~ 6500 2600
Connection ~ 4300 1400
Wire Wire Line
	4300 1400 4300 1300
Wire Wire Line
	4300 1400 4150 1400
Wire Wire Line
	4300 1550 4300 1400
Wire Wire Line
	4300 1950 4300 1850
Wire Wire Line
	3850 1950 4300 1950
$Comp
L power:+3.3V #PWR0107
U 1 1
P 4300 1300
F 0 "#PWR0107" H 4300 1150 50  0001 C CNN
F 1 "+3.3V" H 4315 1473 50  0000 C CNN
F 2 "" H 4300 1300 50  0001 C CNN
F 3 "" H 4300 1300 50  0001 C CNN
	1    4300 1300
	1    0    0    -1  
$EndComp
$Comp
L Device:C C2
U 1 1
P 4300 1700
F 0 "C2" H 4415 1746 50  0000 L CNN
F 1 "47u" H 4415 1655 50  0000 L CNN
F 2 "Capacitor_SMD:C_0805_2012Metric" H 4338 1550 50  0001 C CNN
F 3 "~" H 4300 1700 50  0001 C CNN
	1    4300 1700
	1    0    0    -1  
$EndComp
$Comp
L Device:LED D1
U 1 1
P 1850 6250
F 0 "D1" H 1843 5995 50  0000 C CNN
F 1 "LED" H 1843 6086 50  0000 C CNN
F 2 "LED_SMD:LED_0603_1608Metric" H 1850 6250 50  0001 C CNN
F 3 "~" H 1850 6250 50  0001 C CNN
	1    1850 6250
	-1   0    0    1   
$EndComp
$Comp
L Device:LED D2
U 1 1
P 1850 6450
F 0 "D2" H 1843 6195 50  0000 C CNN
F 1 "LED" H 1843 6286 50  0000 C CNN
F 2 "LED_SMD:LED_0603_1608Metric" H 1850 6450 50  0001 C CNN
F 3 "~" H 1850 6450 50  0001 C CNN
	1    1850 6450
	-1   0    0    1   
$EndComp
$Comp
L Device:LED D5
U 1 1
P 1850 6650
F 0 "D5" H 1843 6395 50  0000 C CNN
F 1 "LED" H 1843 6486 50  0000 C CNN
F 2 "LED_SMD:LED_0603_1608Metric" H 1850 6650 50  0001 C CNN
F 3 "~" H 1850 6650 50  0001 C CNN
	1    1850 6650
	-1   0    0    1   
$EndComp
$Comp
L Device:R_Small_US R17
U 1 1
P 1550 6250
F 0 "R17" H 1618 6296 50  0000 L CNN
F 1 "470" H 1618 6205 50  0000 L CNN
F 2 "Resistor_SMD:R_0603_1608Metric" H 1550 6250 50  0001 C CNN
F 3 "~" H 1550 6250 50  0001 C CNN
	1    1550 6250
	0    1    1    0   
$EndComp
$Comp
L Device:R_Small_US R18
U 1 1
P 1550 6450
F 0 "R18" H 1618 6496 50  0000 L CNN
F 1 "470" H 1618 6405 50  0000 L CNN
F 2 "Resistor_SMD:R_0603_1608Metric" H 1550 6450 50  0001 C CNN
F 3 "~" H 1550 6450 50  0001 C CNN
	1    1550 6450
	0    1    1    0   
$EndComp
$Comp
L Device:R_Small_US R19
U 1 1
P 1550 6650
F 0 "R19" H 1618 6696 50  0000 L CNN
F 1 "470" H 1618 6605 50  0000 L CNN
F 2 "Resistor_SMD:R_0603_1608Metric" H 1550 6650 50  0001 C CNN
F 3 "~" H 1550 6650 50  0001 C CNN
	1    1550 6650
	0    1    1    0   
$EndComp
$Comp
L power:GND #PWR0101
U 1 1
P 2050 6700
F 0 "#PWR0101" H 2050 6450 50  0001 C CNN
F 1 "GND" H 2055 6527 50  0000 C CNN
F 2 "" H 2050 6700 50  0001 C CNN
F 3 "" H 2050 6700 50  0001 C CNN
	1    2050 6700
	1    0    0    -1  
$EndComp
Wire Wire Line
	2000 6250 2050 6250
Wire Wire Line
	2050 6250 2050 6450
Wire Wire Line
	2000 6650 2050 6650
Connection ~ 2050 6650
Wire Wire Line
	2050 6650 2050 6700
Wire Wire Line
	2000 6450 2050 6450
Connection ~ 2050 6450
Wire Wire Line
	2050 6450 2050 6650
Wire Wire Line
	1650 6250 1700 6250
Wire Wire Line
	1650 6450 1700 6450
Wire Wire Line
	1650 6650 1700 6650
Text GLabel 1400 6250 0    50   Input ~ 0
SIG1
Text GLabel 1400 6450 0    50   Input ~ 0
SIG2
Text GLabel 1400 6650 0    50   Input ~ 0
SIG3
Wire Wire Line
	1400 6250 1450 6250
Wire Wire Line
	1400 6450 1450 6450
Wire Wire Line
	1400 6650 1450 6650
Text GLabel 6450 2100 0    50   Output ~ 0
SIG3
Text GLabel 6450 2200 0    50   Output ~ 0
SIG2
Text GLabel 6450 2300 0    50   Output ~ 0
SIG1
Wire Wire Line
	6450 2100 6500 2100
Wire Wire Line
	6450 2200 6500 2200
Wire Wire Line
	6450 2300 6500 2300
$Comp
L Regulator_Linear:AP2112K-3.3 U1
U 1 1
P 3850 1500
F 0 "U1" H 3850 1842 50  0000 C CNN
F 1 "AP2112K-3.3" H 3850 1751 50  0000 C CNN
F 2 "Package_TO_SOT_SMD:SOT-23-5" H 3850 1825 50  0001 C CNN
F 3 "https://www.diodes.com/assets/Datasheets/AP2112.pdf" H 3850 1600 50  0001 C CNN
	1    3850 1500
	1    0    0    -1  
$EndComp
NoConn ~ 7700 2100
$EndSCHEMATC
